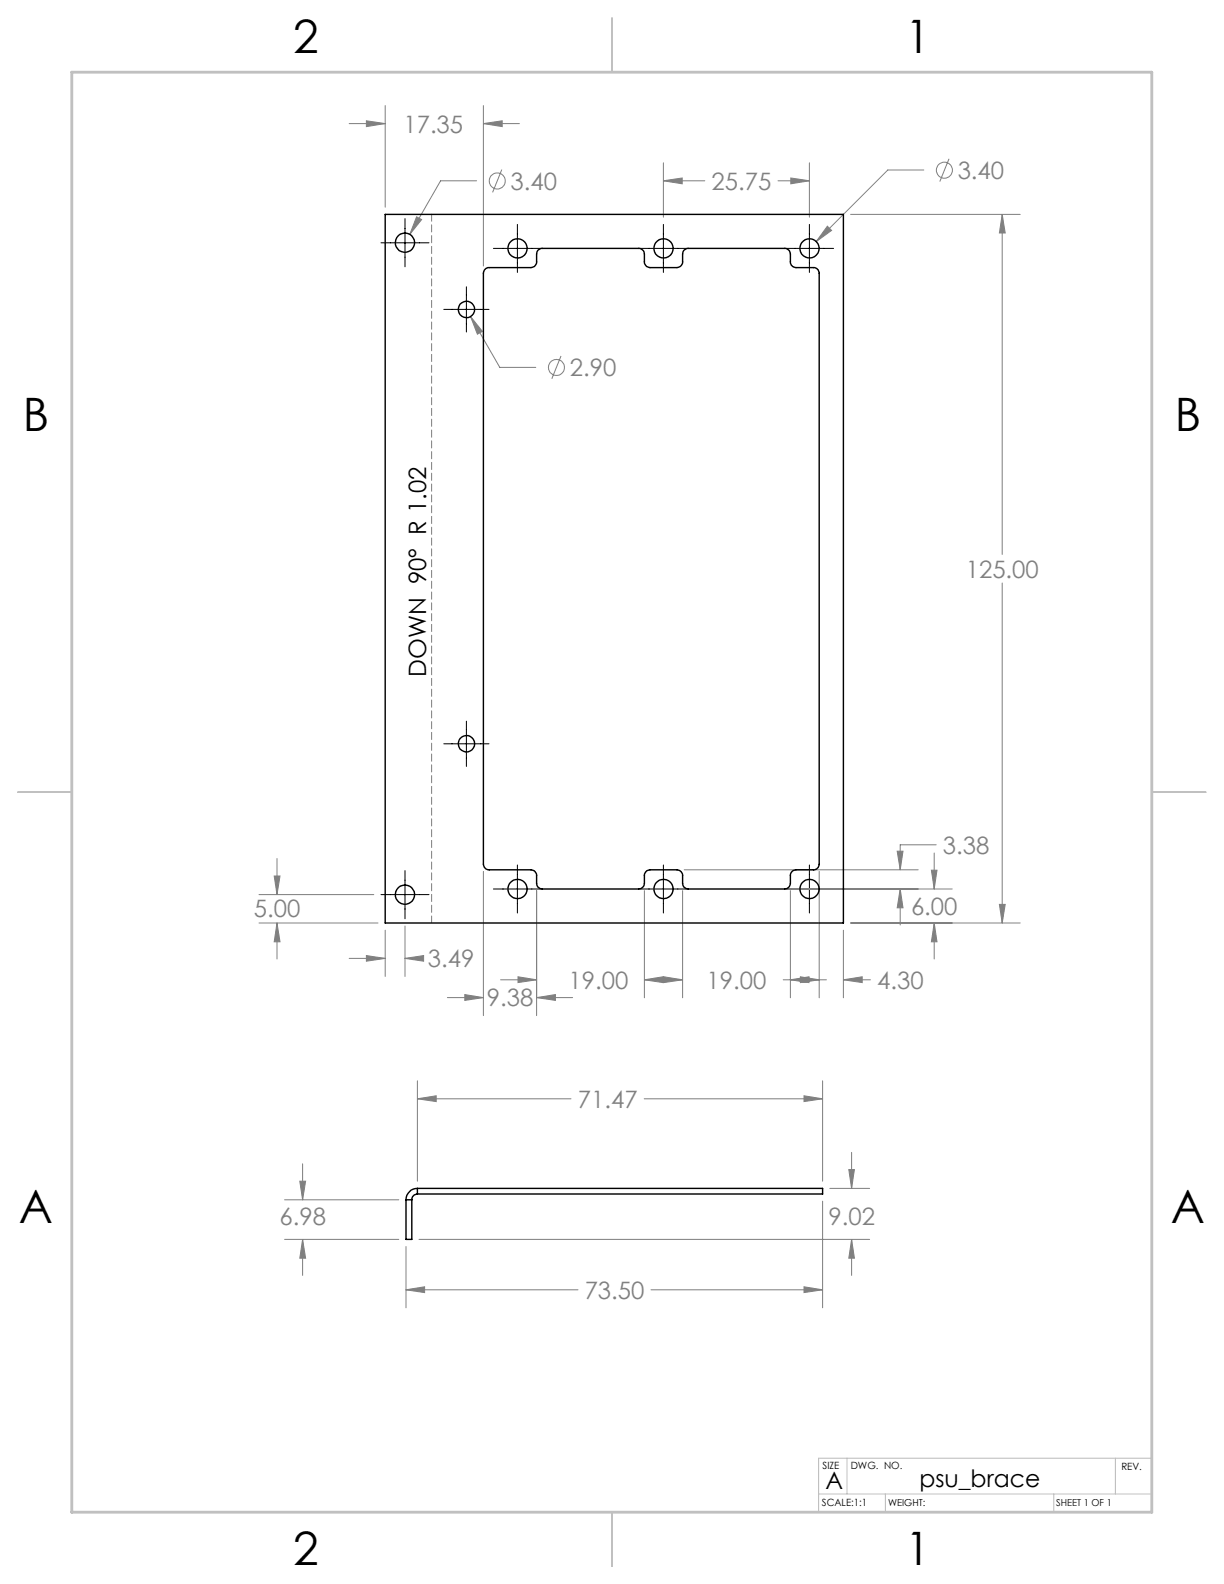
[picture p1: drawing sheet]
<svg xmlns="http://www.w3.org/2000/svg" width="216mm" height="279mm" viewBox="0 0 216 279" stroke-linecap="round" stroke-linejoin="round" font-family="sans-serif">
<g fill="none" stroke="#808080" stroke-width=".18">
<path d="M67.9 18.6v17.9M85.3 18.6v28.3M61.6 21.8h6.3M64.6 21.3l3.3 .5-3.3 .5zM73.5 38.2l.9 .5-2.1 2.6zM84.1 31.9h-6.4l-5.4 9.4M85.3 21.8h6.3M85.3 21.8l3.3-.5v1zM88.5 29.9l-1.6 4M117 31.9h7.3M117 28.7v9.6M117 31.9l3.3-.5v1z"/>
<path d="M137.2 31.9h5.6M139.5 31.4l3.3 .5-3.3 .5zM142.8 28.7v9.6M145.9 39.9l.8 .7-2.7 2zM150 37.8h30M162.9 30h-6.3l-12.6 12.6M167.4 28l-1.6 4M176.8 37.8v60M176.8 37.8l.5 3.3h-1zM83 55.8l5.2 9h6.3M83 55.8l2.1 2.7-.9 .4zM99 62.8l-1.7 4"/>
<path d="M176.8 102.8v60M45.7 157.8h20.2M48.4 154.5h1l-.5 3.3zM48.9 151.4v6.4M85.3 153.7v25.4M94.7 157.1v22M113.7 157.1v18.9M120.4 157.1v18.9M120.7 153.4h41.3M139.4 157.1v18.9M139.7 156.8h28.3M144.5 153.7v22.3"/>
<path d="M158.3 150.1h1l-.5 3.3zM158.8 156.8v6.4M158.8 156.8l.5 3.3h-1zM164.3 153.5h1l-.5 3.3zM164.8 150.5v6.3M165.1 149h-6.3v4.4M176.3 159.5h1l-.5 3.3zM45.7 162.8h21M48.9 162.8l.5 3.3h-1zM48.9 162.8v6.4M61.6 169.1h6.3M64.6 168.6l3.3 .5-3.3 .4z"/>
<path d="M67.9 164.1v8.1M71.4 163.3v8.9M71.4 169.1h2.9M71.4 169.1l3.3-.5v.9zM78.9 176h6.4M82 175.4l3.3 .6-3.3 .5zM88.3 172.8h6.4M91.4 172.3l3.3 .5-3.3 .5zM94.7 176h6.3M94.7 176l3.3-.6v1.1zM113.7 172.8h6.7M113.7 172.8l3.2-.5v1z"/>
<path d="M117.1 172.3l3.3 .5-3.3 .5zM138.1 172.8h7.7M139.4 172.8l3.3-.5v1zM141.2 172.3l3.3 .5-3.3 .5zM148.8 164.1v11.9M148.8 172.8h4.7M148.8 172.8l3.3-.5v1zM150 162.8h30M164.8 162.8v6.4M164.8 162.8l.5 3.3h-1zM73.6 190.6v17.8M73.6 193.8h27.1"/>
<path d="M73.6 193.8l3.3-.5v1zM113.6 193.8h31.5M141.8 193.3l3.3 .5-3.3 .5zM145.1 190.6v17.8M50.2 218.6h20.1M50.2 211.6h20.1M52.9 208.4h1l-.5 3.2zM53.4 205.3v6.3M53.4 218.6v6.4M53.4 218.6l.5 3.3h-1zM71.6 219.9v10.8M73.9 218.6h79.5"/>
<path d="M145.1 211.9v18.8M146.4 209.6h7M149.7 206.3h1l-.5 3.3zM150.2 203.3v6.3M150.2 218.6v6.4M150.2 218.6l.5 3.3h-1zM71.6 227.5h30.4M71.6 227.5l3.3-.5v1zM114.8 227.5h30.3M141.8 227l3.3 .5-3.3 .5z"/>
<circle cx="87.7" cy="31.9" r="1.41"/>
<circle cx="166.6" cy="30" r="1.41"/>
<circle cx="98.2" cy="64.8" r="1.4"/>
</g>
<g fill="none" stroke="#000" stroke-width=".18">
<path d="M71.4 38.6v8.5M91.3 39.6v8.4M117 39.6v8.4M142.8 39.6v8.4M67.2 42.8h8.5M78.3 54.6h8M82.3 50.6v8M87 43.8h8.5M112.8 43.8h8.5M138.5 43.8h8.5M78.3 131.2h8M82.3 127.2v8"/>
<path d="M67.2 157.8h8.5M71.4 153.6v8.5M87 156.8h8.5M91.3 152.6v8.4M112.8 156.8h8.5M117 152.6v8.4M138.5 156.8h8.5M142.8 152.6v8.4"/>
</g>
<path d="M76.1 37.8v125" fill="none" stroke="#808080" stroke-width=".18" stroke-dasharray="1.3 .6"/>
<path d="M149.4 257.2v6.3M196.7 257.2v6.3M203.2 257.2h-58.8v9.5M144.4 263.5h58.8M156.2 263.5v3.2M185.9 263.5v3.2" fill="none" stroke="#c0c0c0" stroke-width=".18"/>
<path d="M108 3.2v9.5M3.1 139.7h9.6M203.2 139.7h9.5M108 266.7v9.6" fill="none" stroke="#c0c0c0" stroke-width=".25"/>
<path d="M12.7 12.7h190.5v254h-190.5z" fill="none" stroke="#c0c0c0" stroke-width=".5"/>
<path d="M176.8 37.8l.5 3.3h-1zM176.3 159.5h1l-.5 3.3zM145.9 39.9l-1.9 2.7 2.7-2zM73.5 38.2l-1.2 3.1 2.1-2.6zM83 55.8l1.2 3.1 .9-.4zM117 31.9l3.3-.5v1zM139.5 31.4l3.3 .5-3.3 .5zM48.4 154.5h1l-.5 3.3zM48.9 162.8l.5 3.3h-1zM71.4 169.1l3.3-.5v.9zM64.6 168.6l3.3 .5-3.3 .4zM164.3 153.5h1l-.5 3.3zM164.8 162.8l.5 3.3h-1zM141.2 172.3l3.3 .5-3.3 .5zM148.8 172.8l3.3-.5v1zM158.3 150.1h1l-.5 3.3zM158.8 156.8l.5 3.3h-1zM139.4 172.8l3.3-.5v1zM117.1 172.3l3.3 .5-3.3 .5zM82 175.4l3.3 .6-3.3 .5zM94.7 176l3.3-.6v1.1zM91.4 172.3l3.3 .5-3.3 .5zM113.7 172.8l3.2-.5v1zM85.3 21.8l3.3-.5v1zM64.6 21.3l3.3 .5-3.3 .5zM53.4 218.6l.5 3.3h-1zM52.9 208.4h1l-.5 3.2zM73.6 193.8l3.3-.5v1zM141.8 193.3l3.3 .5-3.3 .5zM150.2 218.6l.5 3.3h-1zM149.7 206.3h1l-.5 3.3zM71.6 227.5l3.3-.5v1zM141.8 227l3.3 .5-3.3 .5z" fill="#808080"/>
<g fill="none" stroke="#000" stroke-width=".25">
<path d="M67.9 37.8h80.9v125h-80.9zM85.4 47.6l.7-.4h7.6a1.02 1.02 0 0 0 1-1v-1.4a.96 .96 0 0 1 .9-1h17a1.02 1.02 0 0 1 1.1 1v1.4a1.02 1.02 0 0 0 1 1h4.7a1.02 1.02 0 0 0 1-1v-1.4a.96 .96 0 0 1 1-1h17a1.02 1.02 0 0 1 1 1v1.4a1.02 1.02 0 0 0 1 1h3.1a1.02 1.02 0 0 1 1 1v104.2a1.02 1.02 0 0 1-1 1h-3.1a1.02 1.02 0 0 0-1 1v1.4a1.02 1.02 0 0 1-1 1h-17a.96 .96 0 0 1-1-1v-1.4a1.02 1.02 0 0 0-1-1h-4.7a1.02 1.02 0 0 0-1 1v1.4a1.02 1.02 0 0 1-1.1 1h-17a.96 .96 0 0 1-.9-1v-1.4a1.02 1.02 0 0 0-1-1h-7.4a1.02 1.02 0 0 1-1-1v-104.2zM71.6 211.6h1M71.6 211.6v7h1v-7M73.6 209.6a2.05 2.05 0 0 0-2 2M73.6 210.6a1.02 1.02 0 0 0-1 1M73.6 209.6v1M73.6 209.6h71.5v1h-71.5"/>
<circle cx="71.4" cy="42.8" r="1.7"/>
<circle cx="82.3" cy="54.6" r="1.44"/>
<circle cx="91.3" cy="43.8" r="1.7"/>
<circle cx="117" cy="43.8" r="1.7"/>
<circle cx="142.8" cy="43.8" r="1.7"/>
<circle cx="82.3" cy="131.2" r="1.44"/>
<circle cx="71.4" cy="157.8" r="1.7"/>
<circle cx="91.3" cy="156.8" r="1.7"/>
<circle cx="117" cy="156.8" r="1.7"/>
<circle cx="142.8" cy="156.8" r="1.7"/>
</g>
<g font-size="8.1">
<text x="51.7" y="9.3">2</text>
<text x="159.7" y="9.3">1</text>
<text x="4" y="76">B</text>
<text x="207.2" y="76">B</text>
<text x="3.3" y="215.7">A</text>
<text x="206.5" y="215.7">A</text>
<text x="51.7" y="276">2</text>
<text x="159.7" y="276">1</text>
</g>
<g font-size="4.2" fill="#808080">
<text x="71.2" y="23.4">17.35</text>
<text x="90.1" y="33.5">3.40</text>
<text x="125.5" y="33.5">25.75</text>
<text x="168.9" y="31.6">3.40</text>
<text x="100.5" y="66.4">2.90</text>
<text x="170.3" y="101.9">125.00</text>
<text x="166.3" y="150.6">3.38</text>
<text x="44.8" y="161.8">5.00</text>
<text x="160.7" y="161.4">6.00</text>
<text x="75.5" y="170.6">3.49</text>
<text x="85.9" y="177.5">9.38</text>
<text x="100.3" y="174.4">19.00</text>
<text x="124.6" y="174.4">19.00</text>
<text x="154.7" y="174.4">4.30</text>
<text x="101.9" y="195.4">71.47</text>
<text x="49.3" y="216.1">6.98</text>
<text x="146.1" y="216.1">9.02</text>
<text x="103.1" y="229.1">73.50</text>
</g>
<g font-size="4.2">
<text x="75.2" y="119.4" transform="rotate(-90 75.2 119.4)">DOWN 90° R 1.02</text>
<text x="145.6" y="262.7">A</text>
<text x="162.2" y="262.4">psu_brace</text>
</g>
<g font-size="1.8">
<text x="145.1" y="259">SIZE</text>
<text x="150.1" y="259.1">DWG. NO.</text>
<text x="197.8" y="259.2">REV.</text>
<text x="145" y="265.7">SCALE:1:1</text>
</g>
<g font-size="1.7">
<text x="156.7" y="265.7">WEIGHT:</text>
<text x="186.3" y="265.7">SHEET 1 OF 1</text>
</g>
</svg>
